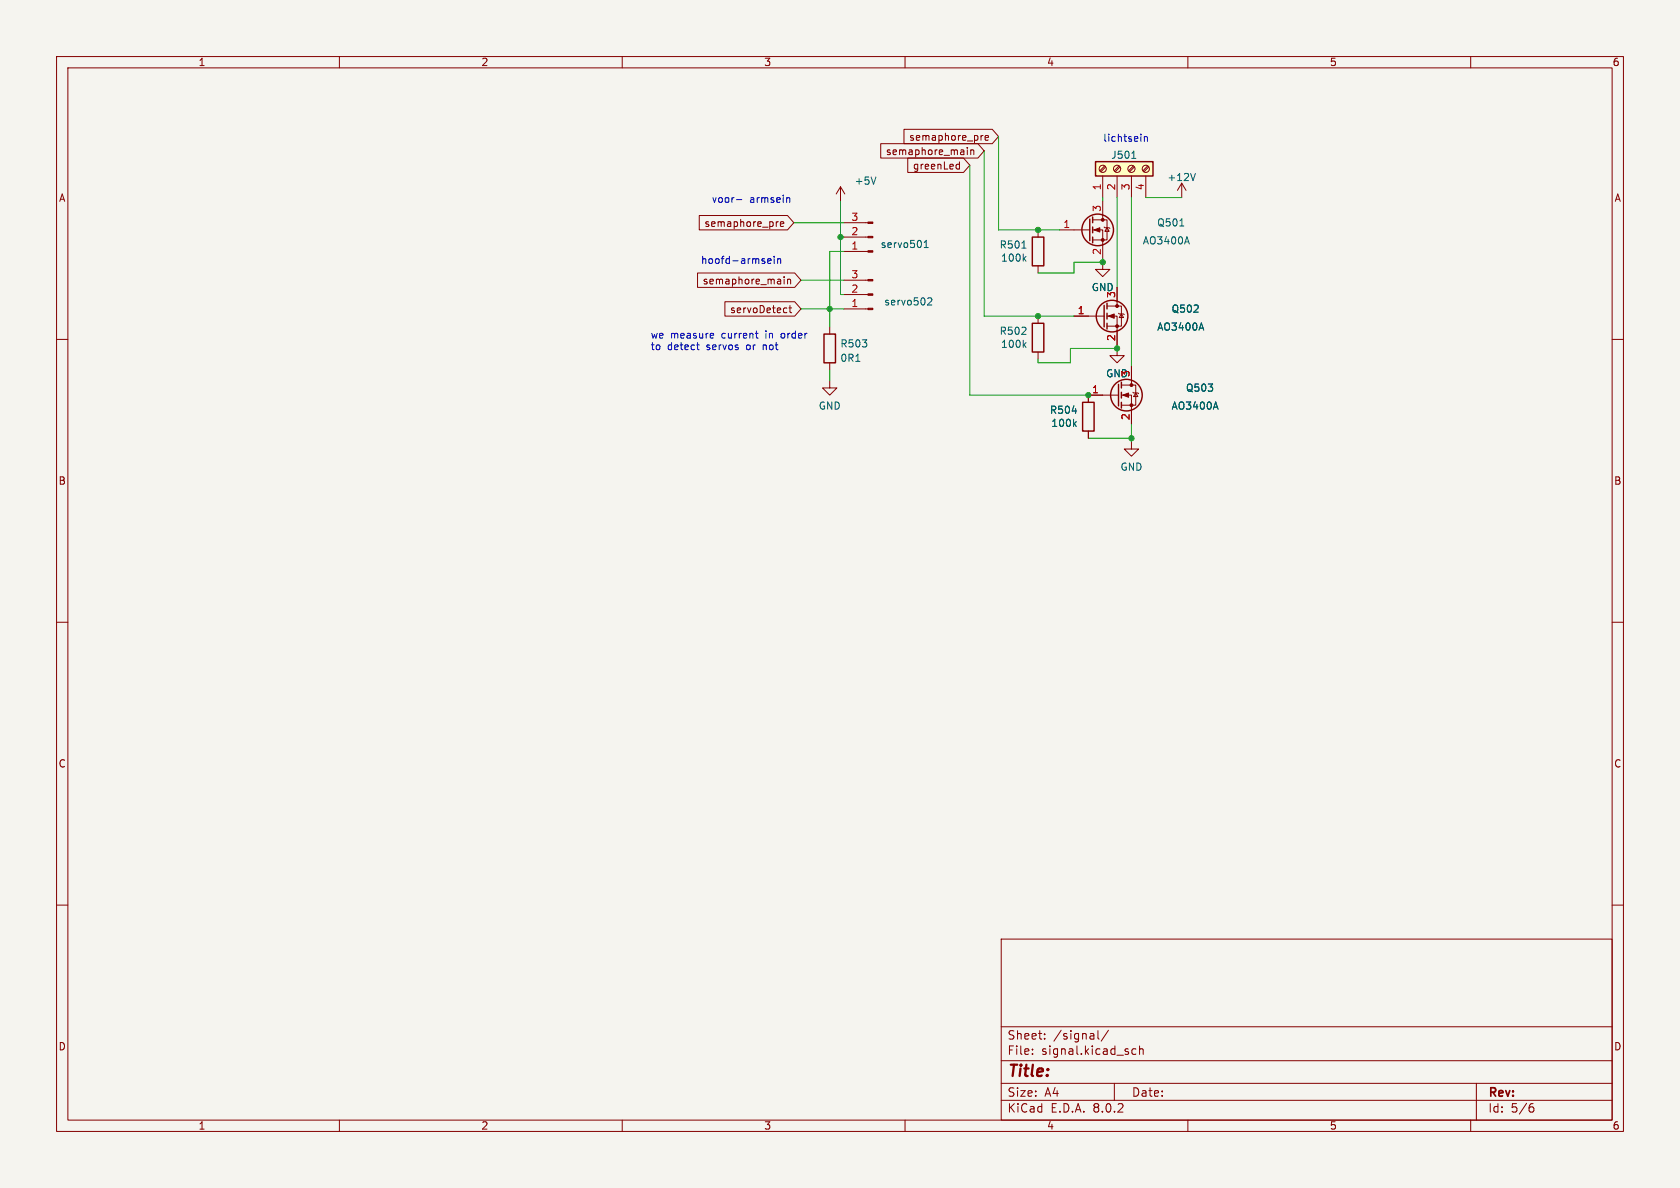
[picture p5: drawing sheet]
<svg xmlns="http://www.w3.org/2000/svg" width="297mm" height="210mm" viewBox="0 0 297 210" stroke-linecap="round" stroke-linejoin="round" font-family="sans-serif">
<path d="M0 0h297v210h-297z" fill="#f5f4ef" stroke="#f5f4ef" stroke-width=".18"/>
<g fill="none" stroke="#840000" stroke-width=".18">
<path d="M10 10h277v190h-277zM12 12h273v186h-273zM60 10v2M110 10v2M160 10v2M210 10v2M260 10v2M148.6 33l-.8 1.3M148.6 33v2.6M148.6 33l.8 1.3M149.2 39.4h4.2M193.2 38.9h2.5v3.5h-2.5"/>
<path d="M194.9 35.6v3.3M10 60h2M146.7 57.8v1.3M149.2 41.9h4.2M149.2 44.5h4.2M149.2 49.5h4.2M149.2 52.1h4.2M149.2 54.6h4.2M187.3 40.6h5.4M189.9 55.9h5.3M193.2 40.6h1.7v5.1M194.9 46.4v1.2h1.3l-1.3 1.3-1.2-1.3h1.2"/>
<path d="M195.2 40.1l.1 .2h.8l.1 .1M195.7 40.3l.4 .6h-.8zM195.7 55.9h1.8v5.1M195.7 54.1h2.5v3.6h-2.5M197.5 50.8v3.3M197.7 55.4l.2 .1h.7l.2 .1M198.2 55.5l.4 .6h-.7zM285 60h2M146.7 67.3v1.3h1.3l-1.3 1.3-1.3-1.3h1.3M146.7 64.1v1.3M192.4 76.2v1.3M197.5 61.6v1.3h1.3l-1.3 1.2-1.3-1.2h1.3"/>
<path d="M197.7 69.9h-5.3v1.2M198.2 69.9h1.8v5M198.2 68.1h2.6v3.5h-2.6M200 78.1v1.3h1.3l-1.3 1.2-1.2-1.2h1.2M200 64.8v3.3M200.3 69.3l.1 .2h.8l.1 .1M200.8 69.5l.4 .6h-.8zM10 110h2M285 110h2M10 160h2M285 160h2M177 166h108v32h-108z"/>
<path d="M60 198v2M110 198v2M160 198v2M177 194.5h108M177 191.5h108M177 187.5h108M177 181.5h108M182.5 186.3v.1M182.5 185.5v.1M184.7 183.6v.1M184.7 182.8v.1M194.1 182.2v1.3l.2 .2"/>
<path d="M196 182.1l-1.3 2M197 191.5v3M200.8 185.5l-.4-.1-.3 .3v.4l.1 .2h.6M201.5 185.5l.2-.1 .3 .1 .1 .9M201.5 184.9v1.5M210 198v2M260 198v2M261 191.5v6.5M270.6 195.7h.3l.3 .3-.1 .5-.5 .1M271 195.1l-.4 .1"/>
</g>
<g fill="none" stroke="#840000" stroke-width=".25">
<path d="M192.7 38.7v3.8M193.2 38.4v1M145.7 59.1h2v5h-2zM193.2 40.1v1M193.2 41.9v1M195.2 54v3.8M195.7 53.6v1M195.7 55.4v1M195.7 57.2v1M191.4 71.1h2v5.1h-2zM197.7 67.9v3.9M198.2 67.6v1"/>
<path d="M198.2 69.3v1.1M198.2 71.1v1"/>
<circle cx="194.1" cy="40.6" r="2.79"/>
<circle cx="196.6" cy="55.9" r="2.79"/>
<circle cx="199.1" cy="69.8" r="2.79"/>
</g>
<path d="M154.8 31.3l-.4 1.3M208.6 39.9h.7M163.4 43.8h.7M163.4 42.9l.3-.4v1.3M164 52.8l.5-.2 .2 .4-.7 .9h.7M209.8 41.9l.5 1.2M212.4 57.1l.4 1.3M151.3 63.9h.7M189.5 72.6h.8M189.9 74.9l.4 .5M190.3 74.5l-.5 .5M214.9 71.1l.4 1.2" fill="none" stroke="#006464" stroke-width=".18"/>
<g fill="#840000" stroke="#840000" stroke-width=".18">
<path d="M193.4 40.6l1-.3v.7z"/>
<path d="M196 55.9l1-.4v.8z"/>
<path d="M153.4 39.2h.9v.3h-.9z"/>
<path d="M153.4 41.8h.9v.2h-.9z"/>
<path d="M153.4 44.3h.9v.3h-.9z"/>
<path d="M198.5 69.9l1-.4v.7z"/>
<path d="M153.4 49.4h.9v.3h-.9z"/>
<path d="M153.4 51.9h.9v.3h-.9z"/>
<path d="M153.4 54.5h.9v.2h-.9z"/>
<circle cx="194.9" cy="42.4" r=".25"/>
<circle cx="194.9" cy="38.9" r=".25"/>
<circle cx="197.5" cy="57.7" r=".25"/>
<circle cx="197.5" cy="54.1" r=".25"/>
<circle cx="200" cy="71.6" r=".25"/>
<circle cx="200" cy="68.1" r=".25"/>
</g>
<path d="M193.7 28.6h10.1v2.5h-10.1z" fill="#ffffc2"/>
<path d="M193.7 28.6h10.1v2.5h-10.1zM182.5 41.9h2v5.1h-2zM182.5 57.2h2v5h-2z" fill="none" stroke="#840000" stroke-width=".25"/>
<g fill="none" stroke="#840000" stroke-width=".18">
<path d="M123.6 38.1h15.6l1.1 1.3-1.1 1.2h-15.6zM137.6 39.2l-.2 .1M138 39.6l.6-.1-.1-.2-.4-.1-.1 .2v.6h.5M155.7 25.4h17.2l1.1 1.3-1.1 1.2h-17.2zM159.8 22.9h15.6l1.1 1.2-1.1 1.3h-15.6zM160.5 27.9h9.8l1.1 1.3-1.1 1.3h-9.8zM169.3 29l.3 .1M169.6 28.6v1.3M169.6 29.8l-.3 .1M171 26.1v.1M171 26.5v.8M171.6 26.5v.8"/>
<path d="M171.6 26.6l.2-.1 .3 .1 .1 .7M173.8 24h-.3M174.2 24.4l.6-.1-.1-.3h-.4l-.1 .1v.6h.5M194.9 31.1v3.8M195.3 29.3l-.9 .9M195.5 29.5l-.9 .9M197.5 31.1v3.8M197.8 29.3l-.8 .9M198 29.5l-.8 .9M200 31.1v3.8M200.4 29.3l-.9 .9M200.5 29.5l-.8 .9"/>
<path d="M202.6 31.1v3.8M202.9 29.3l-.8 .9M203.1 29.5l-.9 .9M208.9 32.4l-.7 1.3M208.9 32.4v2.5M208.9 32.4l.8 1.3M123.3 48.3h17.2l1.1 1.2-1.1 1.3h-17.2zM128.2 53.3h12.3l1.1 1.3-1.1 1.3h-12.3zM138.6 48.9v.2M138.6 49.4v.8M138.7 54.4l.4 .1M139.1 55.2l-.4 .1"/>
<path d="M139.2 49.4v.8M139.2 49.5l.2-.1h.3l.1 .8M139.5 54.4h.5M139.7 54v1.1l.3 .2M183.5 40.6v1.3M183.5 47v1.3M183.5 55.9v1.3M189.9 55.9h2.5M197.5 50.8v2.5M197.5 58.4v2.6M183.5 62.2v1.3M192.4 76.2v1.3"/>
<path d="M194.9 69.9h-2.5v1.2M200 64.8v2.5M200 72.4v2.5"/>
<circle cx="194.9" cy="29.8" r=".63"/>
<circle cx="197.5" cy="29.8" r=".63"/>
<circle cx="200" cy="29.8" r=".63"/>
<circle cx="202.6" cy="29.8" r=".63"/>
</g>
<path d="M200.1 28h.7M211.3 30.7l-.4 1.2M180.7 43.9h.7M181 45.7l.4 .5M181.4 45.3l-.5 .5M212.4 57.1l.4 1.3M181 60.9l.4 .5M181.4 60.6l-.5 .4M189.5 72.6h.8M189.9 74.9l.4 .5M190.3 74.5l-.5 .5M214.9 71.1l.4 1.2" fill="none" stroke="#006464" stroke-width=".18"/>
<g fill="none" stroke="#0000c2" stroke-width=".18">
<path d="M130.2 35.3h1M139.3 34.9l.3 .2v.7M202.3 24.1v.9M202.3 24.3l.2-.2 .3 .1v.8M125.7 58.9l.4 .1 .1 .2-.6 .1M126.1 59.7l-.4 .1M133.5 58.9h.5M133.7 59.6l.3 .2M135.7 46.2l.6-.2v-.2l-.4-.1-.2 .2 .1 .6h.5M136.9 45.3v.1M136.9 45.7v.9M137.5 45.9l.2-.2 .3 .1v.8"/>
<path d="M137.5 45.7v.9M123.1 61h.5M123.3 61.6l.3 .2"/>
</g>
<g fill="none" stroke="#009600" stroke-width=".18">
<path d="M140.3 39.4h8.9M148.6 35.6v16.5h.6M171.4 29.2v40.7h21M174 26.7v29.2h15.9M176.5 24.1v16.5h10.8M194.9 34.9v.7M197.5 34.9v15.9M200 34.9v29.9M202.6 34.9h6.3M141.6 54.6h7.6M141.6 49.5h7.6M148.6 41.9h.6"/>
<path d="M149.2 44.5h-2.5v13.3M194.9 45.7v.7h-5v1.9h-6.4M146.7 65.4v1.9M192.4 77.5h7.6M197.5 61v.6h-8.3v2.5h-5.7v-.6M200 74.9v3.2"/>
</g>
<g fill="#009600" stroke="#009600" stroke-width=".18">
<circle cx="148.6" cy="41.9" r=".46"/>
<circle cx="146.7" cy="54.6" r=".46"/>
<circle cx="183.5" cy="40.6" r=".46"/>
<circle cx="192.4" cy="69.9" r=".46"/>
<circle cx="197.5" cy="61.6" r=".46"/>
<circle cx="194.9" cy="46.4" r=".46"/>
<circle cx="183.5" cy="55.9" r=".46"/>
<circle cx="200" cy="77.5" r=".46"/>
</g>
<text font-size="2.8" fill="#840000" x="178" y="190.9">Title:</text>
<g font-size="2.1" fill="#840000">
<text x="178" y="184">Sheet:</text>
<text x="186.2" y="184">/signal/</text>
<text x="178" y="186.7">File:</text>
<text x="184.1" y="186.7">signal.kicad_sch</text>
<text x="178" y="196.9">KiCad</text>
<text x="178" y="194.1">Size:</text>
<text x="184.7" y="194.1">A4</text>
<text x="185.7" y="196.9">E.D.A.</text>
<text x="193.3" y="196.9">8.0.2</text>
<text x="200" y="194.1">Date:</text>
<text x="263" y="194.3">Rev:</text>
<text x="263" y="196.9">Id:</text>
<text x="267.1" y="196.9">5/6</text>
</g>
<g font-size="1.8" fill="#840000">
<text x="35" y="11.9">1</text>
<text x="85" y="11.9">2</text>
<text x="135" y="11.9">3</text>
<text x="185" y="11.9">4</text>
<text x="235" y="11.9">5</text>
<text x="285" y="11.9">6</text>
<text x="156.5" y="27.6">semaphore_main</text>
<text x="160.6" y="25.1">semaphore_pre</text>
<text x="10.3" y="35.9">A</text>
<text x="161.3" y="30.2">greenLed</text>
<text x="285.3" y="35.9">A</text>
<text x="124.4" y="40.3">semaphore_pre</text>
<text x="124.1" y="50.5">semaphore_main</text>
<text x="129" y="55.6">servoDetect</text>
<text x="10.3" y="85.9">B</text>
<text x="285.3" y="85.9">B</text>
<text x="10.3" y="135.9">C</text>
<text x="285.3" y="135.9">C</text>
<text x="10.3" y="185.9">D</text>
<text x="285.3" y="185.9">D</text>
<text x="35" y="199.9">1</text>
<text x="85" y="199.9">2</text>
<text x="135" y="199.9">3</text>
<text x="185" y="199.9">4</text>
<text x="235" y="199.9">5</text>
<text x="285" y="199.9">6</text>
</g>
<g font-size="1.8" fill="#0000c2">
<text x="194.9" y="25.2">lichtsein</text>
<text x="125.7" y="35.9">voor-</text>
<text x="132.5" y="35.9">armsein</text>
<text x="123.8" y="46.7">hoofd-armsein</text>
<text x="114.9" y="59.9">we</text>
<text x="118.5" y="59.9">measure</text>
<text x="127.7" y="59.9">current</text>
<text x="135.6" y="59.9">in</text>
<text x="138.5" y="59.9">order</text>
<text x="114.9" y="62">to</text>
<text x="118" y="62">detect</text>
<text x="125" y="62">servos</text>
<text x="132.2" y="62">or</text>
<text x="135.3" y="62">not</text>
</g>
<g font-size="1.8" fill="#006464">
<text x="196.4" y="28.3">J501</text>
<text x="151" y="32.8">+5V</text>
<text x="206.3" y="32.2">+12V</text>
<text x="204.5" y="40.2">Q501</text>
<text x="155.6" y="44">servo501</text>
<text x="176.6" y="44.1">R501</text>
<text x="176.9" y="46.5">100k</text>
<text x="201.9" y="43.4">AO3400A</text>
<text x="192.9" y="51.7">GND</text>
<text x="197.2" y="52.8" transform="rotate(-90 197.2 52.8)">3</text>
<text x="156.2" y="54.2">servo502</text>
<text x="176.6" y="59.4">R502</text>
<text x="204.5" y="58.6">AO3400A</text>
<text x="207" y="55.5">Q502</text>
<text x="148.5" y="61.6">R503</text>
<text x="148.5" y="64.2">0R1</text>
<text x="176.9" y="61.7">100k</text>
<text x="195.4" y="66.9">GND</text>
<text x="209.6" y="69.4">Q503</text>
<text x="144.6" y="72.6">GND</text>
<text x="185.5" y="73.4">R504</text>
<text x="185.8" y="75.7">100k</text>
<text x="207" y="72.6">AO3400A</text>
<text x="198" y="83.4">GND</text>
</g>
<g font-size="1.8" fill="#a90000">
<text x="194.7" y="33.7" transform="rotate(-90 194.7 33.7)">1</text>
<text x="197.2" y="33.7" transform="rotate(-90 197.2 33.7)">2</text>
<text x="199.8" y="33.7" transform="rotate(-90 199.8 33.7)">3</text>
<text x="202.3" y="33.7" transform="rotate(-90 202.3 33.7)">4</text>
<text x="150.4" y="41.7">2</text>
<text x="150.4" y="39.1">3</text>
<text x="187.9" y="40.4">1</text>
<text x="194.7" y="37.5" transform="rotate(-90 194.7 37.5)">3</text>
<text x="150.4" y="44.2">1</text>
<text x="194.7" y="45.2" transform="rotate(-90 194.7 45.2)">2</text>
<text x="150.4" y="51.8">2</text>
<text x="150.4" y="49.3">3</text>
<text x="150.4" y="54.4">1</text>
<text x="190.4" y="55.6">1</text>
<text x="197.2" y="60.4" transform="rotate(-90 197.2 60.4)">2</text>
<text x="193" y="69.6">1</text>
<text x="199.8" y="66.7" transform="rotate(-90 199.8 66.7)">3</text>
<text x="199.8" y="74.4" transform="rotate(-90 199.8 74.4)">2</text>
</g>
</svg>
